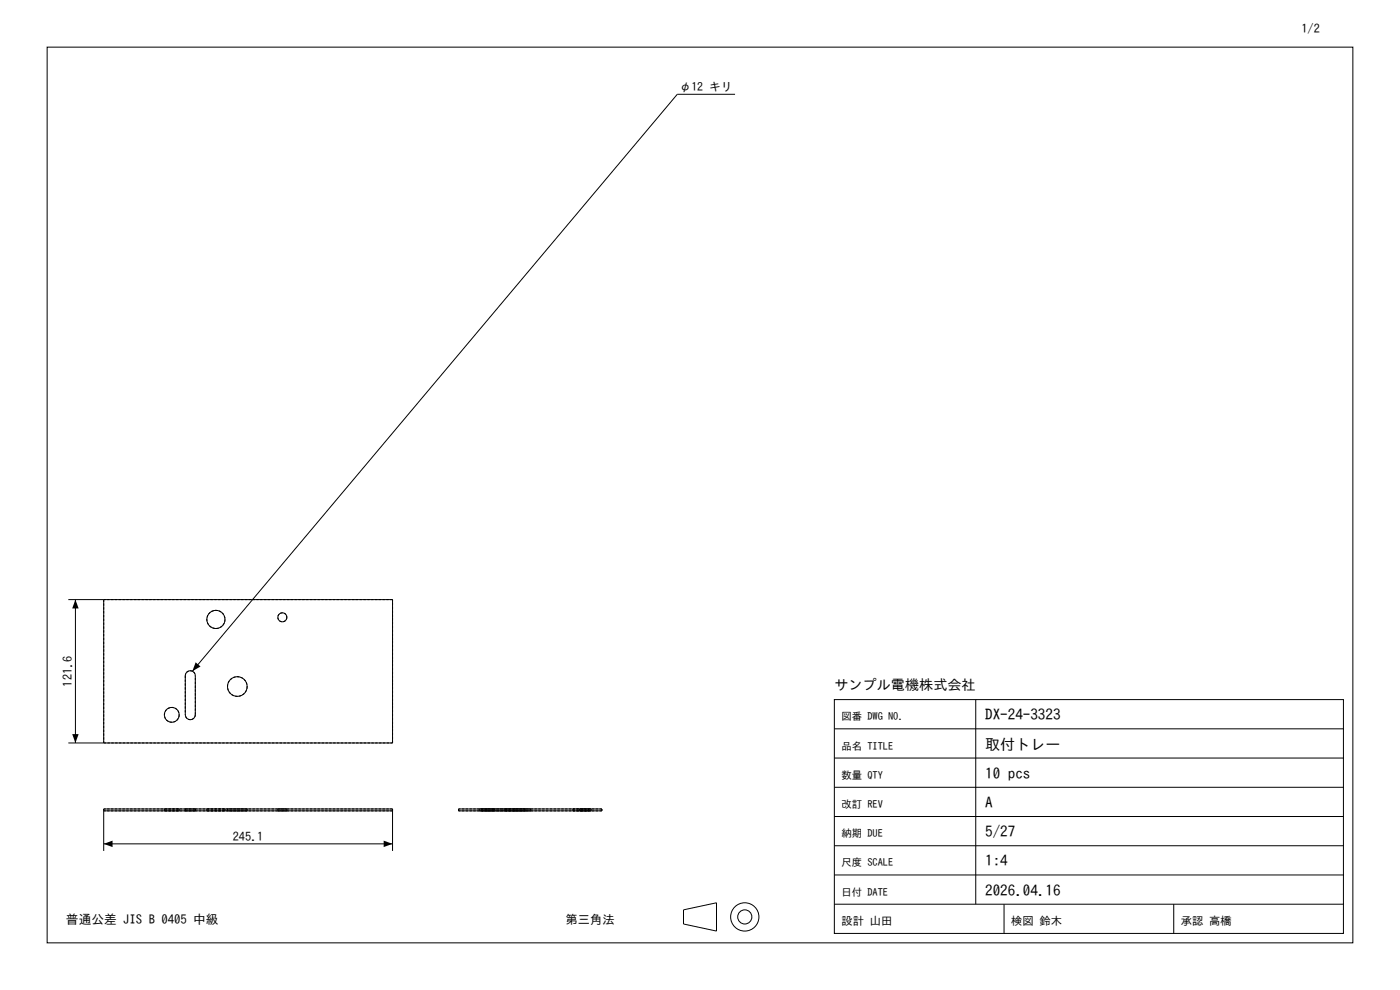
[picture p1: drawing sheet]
<svg xmlns="http://www.w3.org/2000/svg" width="297mm" height="210mm" viewBox="0 0 297 210" stroke-linecap="round" stroke-linejoin="round" font-family="sans-serif">
<g fill="none" stroke="#000" stroke-width=".21">
<path d="M10 10h277v190h-277zM155.9 20h-12.2l-102.9 122.4M14.5 127.2h68.8v30.4h-68.8M16 127.2v30.4M22 127.2v30.4M39.7 142.5a1.06 1.06 0 0 1 1.1-.1 1.06 1.06 0 0 1 .6 .9v8.3a1.06 1.06 0 0 1-1 1.1 1.06 1.06 0 0 1-1.1-1.1v-8.3zM177 148.4h108v49.6h-108zM177 154.6h108M207 148.4v43.4M22 172h61.3M22 179h61.3M97.3 171.6h30.4v.4h-30.4z"/>
<path d="M177 179.4h108M177 173.2h108M177 167h108M177 160.8h108M22 180.5v-8.9h61.3v8.9M145 193l7-1.5v6l-7-1.5zM177 191.8h108M177 185.6h108M213 191.8v6.2M249 191.8v6.2"/>
<circle cx="45.8" cy="131.4" r="1.93"/>
<circle cx="59.9" cy="130.9" r=".96"/>
<circle cx="36.4" cy="151.6" r="1.57"/>
<circle cx="50.3" cy="145.6" r="2.09"/>
<circle cx="158" cy="194.5" r="3"/>
<circle cx="158" cy="194.5" r="1.5"/>
</g>
<g fill="none" stroke="#000" stroke-width=".21" stroke-dasharray=".5 .3" stroke-linecap="butt">
<path d="M22 127.2v30.4M47.7 131.4a1.93 1.93 0 0 1-2.7 1.7 1.93 1.93 0 0 1-.4-3.2 1.93 1.93 0 0 1 3.1 1.1v.4M60.9 130.9a.96 .96 0 0 1-1.4 .9 .96 .96 0 0 1-.2-1.6 .96 .96 0 0 1 1.5 .5l.1 .2M83.3 127.2h-61.3M22 157.6h61.3M38 151.6a1.57 1.57 0 0 1-2.2 1.5 1.57 1.57 0 0 1-.4-2.7 1.57 1.57 0 0 1 2.6 .8v.4M39.3 143.3v8.3M39.3 143.3a1.06 1.06 0 0 1 1.1-1 1.06 1.06 0 0 1 1 1M41.4 151.6a1.06 1.06 0 0 1-1 1.1 1.06 1.06 0 0 1-1.1-1.1M41.4 151.6v-8.3M52.4 145.6a2.09 2.09 0 0 1-3 1.9 2.09 2.09 0 0 1-.3-3.5 2.09 2.09 0 0 1 3.3 1.2v.4M83.3 157.6v-30.4"/>
<path d="M22 172v-.4M34.9 172h3.1M34.9 171.6h3.1M34.9 171.6v.4M38 172h-3.1M38 171.6h-3.1M38 172v-.4M39.3 172h2.1M39.3 171.6h2.1M39.3 172v-.4M41.4 172h-2.1M41.4 171.6h-2.1"/>
<path d="M41.4 172v-.4M43.9 172h3.8M43.9 171.6h3.8M43.9 171.6v.4M47.7 172h-3.8M47.7 171.6h-3.8M47.7 172v-.4M48.3 172h4.1M48.3 171.6h4.1M48.3 171.6v.4M52.4 172h-4.1M52.4 171.6h-4.1"/>
<path d="M52.4 172v-.4M58.9 172h2M58.9 171.6h2M58.9 171.6v.4M60.9 172h-2M60.9 171.6h-2M60.9 172v-.4M83.3 172v-.4M83.3 172h-61.3M83.3 171.6h-61.3M97.3 172v-.4M101.7 172h3.1"/>
<path d="M101.7 171.6h3.1M101.7 171.6v.4M102.2 172h1.1M102.2 171.6h1.1M102.2 171.6v.4M103.2 172h-1.5M103.2 171.6h-1.5M103.3 172h-1.1M103.3 172h8.2M103.3 171.6h-1.1M103.3 171.6h8.2M104.8 172h-1.6"/>
<path d="M104.8 171.6h-1.6M104.8 171.6v.4M107.2 172h4.1M107.2 171.6h4.1M107.2 171.6v.4M109.2 172h-2M109.2 171.6h-2M111.3 172h-2.1M111.3 171.6h-2.1M111.3 171.6v.4M111.5 172h-8.2M111.5 172h1.1"/>
<path d="M111.5 171.6h-8.2M111.5 171.6h1.1M112.6 172h-1.1M112.6 171.6h-1.1M112.6 171.6v.4M121.5 172h3.9M121.5 171.6h3.9M121.5 171.6v.4M123 172h1.9M123 171.6h1.9M123 171.6v.4M123.5 172h-2"/>
<path d="M123.5 171.6h-2M123.9 172h-.9M123.9 171.6h-.9M124.9 172h-1M124.9 171.6h-1M124.9 171.6v.4M125.4 172h-1.9M125.4 171.6h-1.9M125.4 171.6v.4M127.7 172v-.4M127.7 172h-30.4M127.7 171.6h-30.4"/>
</g>
<path d="M16 127.2l.7 1.9h-1.4zM15.3 155.7h1.4l-.7 1.9zM41.5 140.5l1 .9-1.7 1zM22 179l1.9-.7v1.4zM81.4 178.3l1.9 .7-1.9 .7z" fill="#000"/>
<g font-size="3.2">
<text x="209" y="152.8">DX-24-3323</text>
<text x="209" y="159">取付トレー</text>
<text x="209" y="165.2">10 pcs</text>
<text x="209" y="171.4">A</text>
<text x="209" y="177.6">5/27</text>
<text x="209" y="183.8">1:4</text>
<text x="209" y="190">2026.04.16</text>
</g>
<text font-size="3" x="177" y="146.4">サンプル電機株式会社</text>
<text font-size="2.7" x="14" y="196">普通公差 JIS B 0405 中級</text>
<g font-size="2.6">
<text x="276.1" y="7">1/2</text>
<text x="15.3" y="145.6" transform="rotate(-90 15.3 145.6)">121.6</text>
<text x="49.4" y="178.3">245.1</text>
<text x="120" y="196">第三角法</text>
</g>
<text font-size="2.5" x="144.2" y="19.4">φ12 キリ</text>
<g font-size="2.4">
<text x="178.5" y="196.2">設計 山田</text>
<text x="214.5" y="196.2">検図 鈴木</text>
<text x="250.5" y="196.2">承認 高橋</text>
</g>
<g font-size="2.2">
<text x="178.5" y="152.8">図番 DWG NO.</text>
<text x="178.5" y="159">品名 TITLE</text>
<text x="178.5" y="165.2">数量 QTY</text>
<text x="178.5" y="171.4">改訂 REV</text>
<text x="178.5" y="177.6">納期 DUE</text>
<text x="178.5" y="183.8">尺度 SCALE</text>
<text x="178.5" y="190">日付 DATE</text>
</g>
</svg>
